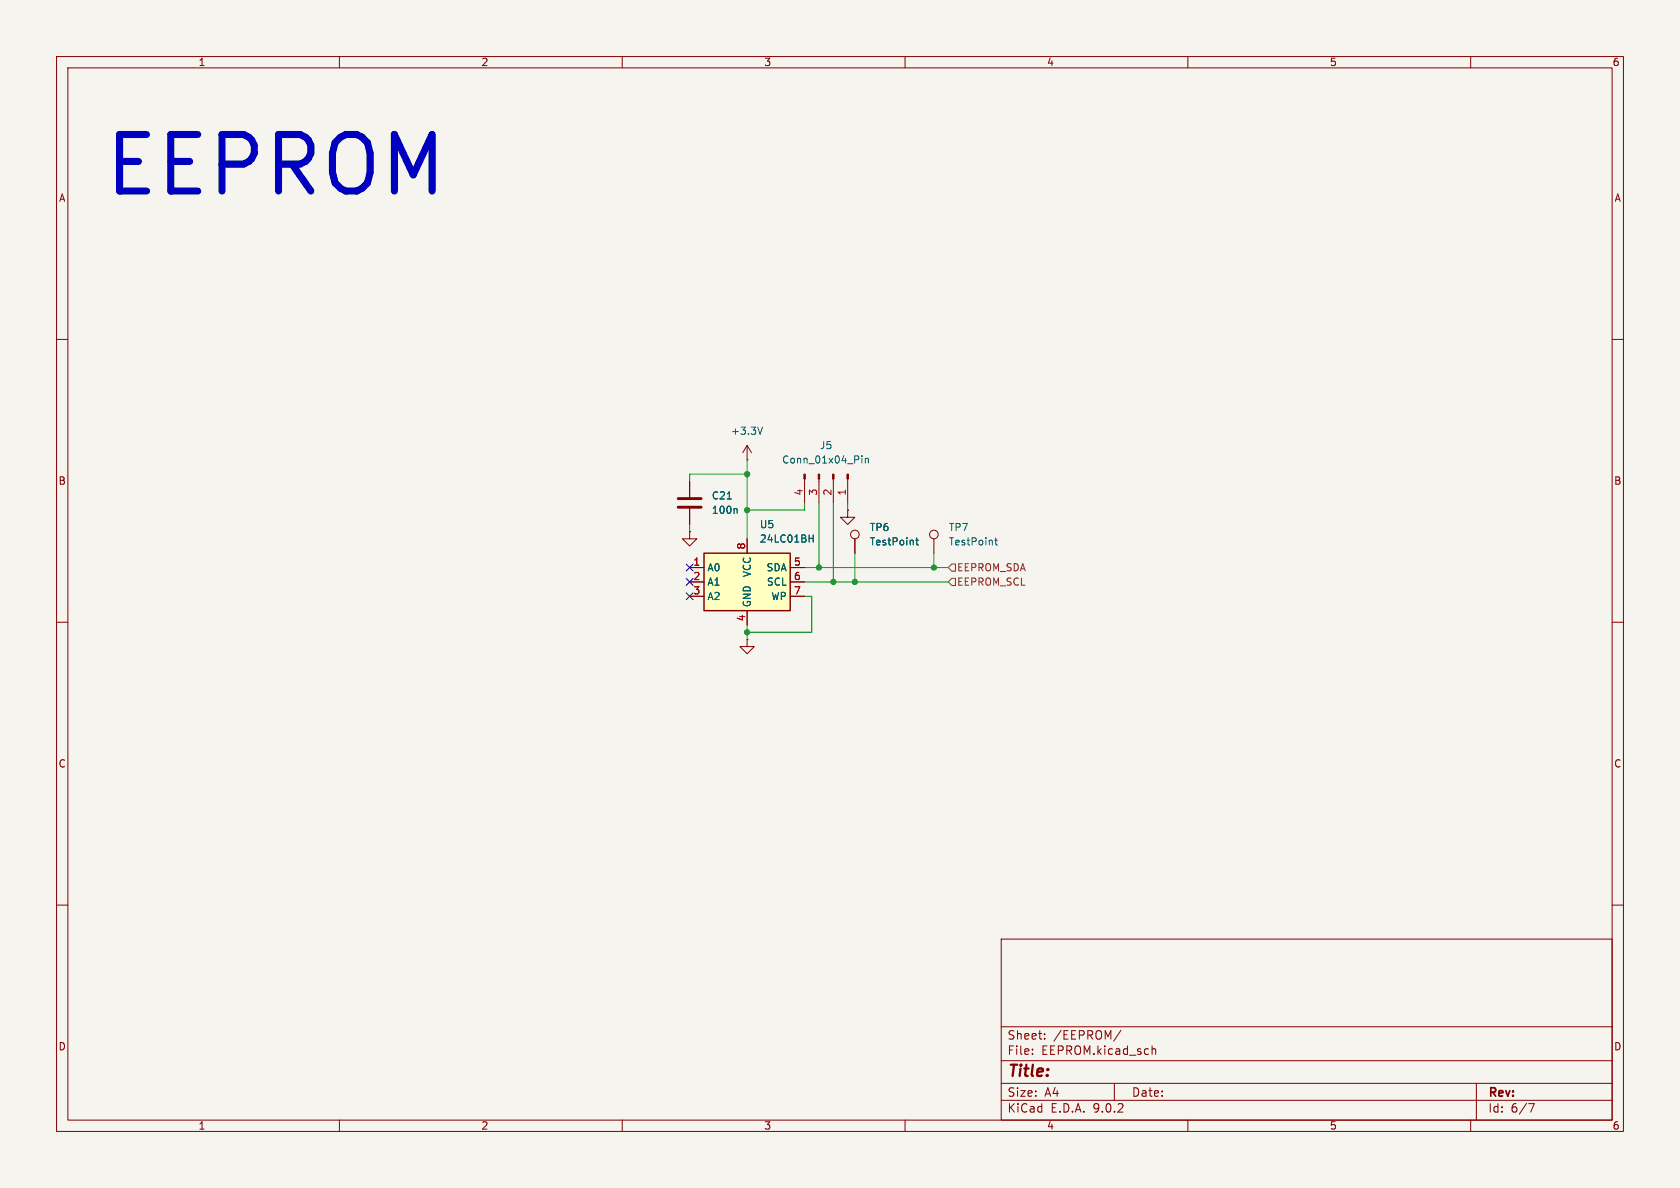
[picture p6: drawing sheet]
<svg xmlns="http://www.w3.org/2000/svg" width="297mm" height="210mm" viewBox="0 0 297 210" stroke-linecap="round" stroke-linejoin="round" font-family="sans-serif">
<path d="M0 0h297v210h-297z" fill="#f5f4ef" stroke="#f5f4ef" stroke-width=".18"/>
<g fill="none" stroke="#840000" stroke-width=".18">
<path d="M10 10h277v190h-277zM12 12h273v186h-273zM60 10v2M110 10v2M160 10v2M210 10v2M260 10v2M10 60h2M285 60h2M10 110h2M285 110h2M10 160h2"/>
<path d="M177 166h108v32h-108zM285 160h2M60 198v2M110 198v2M160 198v2M177 194.5h108M177 191.5h108M177 187.5h108M177 181.5h108M182.5 186.3v.1M182.5 185.5v.1M184.7 183.6v.1"/>
<path d="M184.7 182.8v.1M197 191.5v3M198.2 182.1l-1.3 2M203.7 184.9v1.5M203.7 185.5l.2-.1 .3 .1 .1 .9M210 198v2M260 198v2M261 191.5v6.5M270.2 195.1h1l-.6 1.5"/>
</g>
<path d="M124.5 97.8h15.2v10.2h-15.2z" fill="#ffffc2"/>
<path d="M124.5 97.8h15.2v10.2h-15.2z" fill="none" stroke="#840000" stroke-width=".25"/>
<g fill="none" stroke="#840000" stroke-width=".18">
<path d="M132.1 78.7v2.6M132.1 78.7l-.8 1.3M132.1 78.7l.7 1.3M121.9 94v1.3h1.3l-1.3 1.2-1.3-1.2h1.3M121.9 94h.1M121.9 85.1v2.8M121.9 89.9v2.8M132.1 81.3h.1M132.1 95.3v2.5M142.2 84.7v4.2M144.8 84.7v4.2M147.3 84.7v4.2"/>
<path d="M149.9 90.2v1.2h1.2l-1.2 1.3-1.3-1.3h1.3M149.9 90.2h.1M149.9 84.7v4.2M151.1 95.3v2.5M165.1 95.3v2.5M121.9 100.3h2.6M121.9 102.9h2.6M121.9 105.4h2.6M132.1 113v1.3h1.2l-1.2 1.3-1.3-1.3h1.3M132.1 113h.1M132.1 108v2.5M139.7 100.3h2.5"/>
<path d="M139.7 102.9h2.5M139.7 105.4h2.5"/>
<circle cx="151.1" cy="94.5" r=".76"/>
<circle cx="165.1" cy="94.5" r=".76"/>
</g>
<g fill="none" stroke="#006464" stroke-width=".18">
<path d="M134.8 75.5l-.4 1.3M128.6 88.2h.7M130.1 89.9l.2 .2v.6M143 95.2h.8M143.8 94.6v1.2M152.4 80.6v.1M152.4 81v.9M153 81v.9M153 81.1l.2-.1 .3 .1v.8M161.9 95.5h.5M162.1 95.1v1.1l.3 .1M175.9 95.5h.4"/>
<path d="M176 95.1v1.1l.3 .1"/>
</g>
<g fill="#840000" stroke="#840000" stroke-width=".18">
<path d="M149.7 83.8h.3v.9h-.3z"/>
<path d="M147.2 83.8h.2v.9h-.2z"/>
<path d="M144.7 83.8h.2v.9h-.2z"/>
<path d="M142.1 83.8h.3v.9h-.3z"/>
</g>
<path d="M119.9 88.1h4.1M119.9 89.7h4.1" fill="none" stroke="#840000" stroke-width=".51"/>
<path d="M168.3 99.7h.6v1.3h-.6l-.7-.7zM168.3 102.2h.6v1.3h-.6l-.7-.6z" fill="none" stroke="#725600" stroke-width=".18"/>
<g fill="none" stroke="#009600" stroke-width=".18">
<path d="M121.9 92.7v1.3M132.1 81.3v14M132.1 83.8h-10.2v1.3M142.2 88.9v1.3h-10.1M144.8 88.9v11.4M147.3 88.9v14M149.9 88.9v1.3M151.1 97.8v5.1M165.1 97.8v2.5M132.1 110.5v2.5M142.2 100.3h25.4M142.2 102.9h25.4"/>
<path d="M142.2 105.4h1.3v6.4h-11.4"/>
</g>
<path d="M121.3 99.7l1.2 1.2M122.5 99.7l-1.2 1.2M121.3 104.8l1.2 1.2M121.3 102.3l1.2 1.2M122.5 104.8l-1.2 1.2M122.5 102.3l-1.2 1.2" fill="none" stroke="#000084" stroke-width=".18"/>
<g fill="#009600" stroke="#009600" stroke-width=".18">
<circle cx="132.1" cy="90.2" r=".46"/>
<circle cx="144.8" cy="100.3" r=".46"/>
<circle cx="151.1" cy="102.9" r=".46"/>
<circle cx="147.3" cy="102.9" r=".46"/>
<circle cx="132.1" cy="83.8" r=".46"/>
<circle cx="132.1" cy="111.8" r=".46"/>
<circle cx="165.1" cy="100.3" r=".46"/>
</g>
<text font-size="13.9" fill="#0000c2" x="17.9" y="36.1">EEPROM</text>
<text font-size="2.8" fill="#840000" x="178" y="190.9">Title:</text>
<g font-size="2.1" fill="#840000">
<text x="178" y="184">Sheet:</text>
<text x="186.2" y="184">/EEPROM/</text>
<text x="178" y="186.7">File:</text>
<text x="184.1" y="186.7">EEPROM.kicad_sch</text>
<text x="178" y="196.9">KiCad</text>
<text x="178" y="194.1">Size:</text>
<text x="184.7" y="194.1">A4</text>
<text x="185.7" y="196.9">E.D.A.</text>
<text x="193.3" y="196.9">9.0.2</text>
<text x="200" y="194.1">Date:</text>
<text x="263" y="194.3">Rev:</text>
<text x="263" y="196.9">Id:</text>
<text x="267.1" y="196.9">6/7</text>
</g>
<g font-size="1.8" fill="#840000">
<text x="35" y="11.9">1</text>
<text x="85" y="11.9">2</text>
<text x="135" y="11.9">3</text>
<text x="185" y="11.9">4</text>
<text x="235" y="11.9">5</text>
<text x="285" y="11.9">6</text>
<text x="10.3" y="35.9">A</text>
<text x="285.3" y="35.9">A</text>
<text x="10.3" y="85.9">B</text>
<text x="285.3" y="85.9">B</text>
<text x="10.3" y="135.9">C</text>
<text x="285.3" y="135.9">C</text>
<text x="10.3" y="185.9">D</text>
<text x="285.3" y="185.9">D</text>
<text x="35" y="199.9">1</text>
<text x="85" y="199.9">2</text>
<text x="135" y="199.9">3</text>
<text x="185" y="199.9">4</text>
<text x="235" y="199.9">5</text>
<text x="285" y="199.9">6</text>
</g>
<g font-size="1.8" fill="#006464">
<text x="129.1" y="77.1">+3.3V</text>
<text x="138.2" y="82.1">Conn_01x04_Pin</text>
<text x="144.9" y="79.6">J5</text>
<text x="125.7" y="88.5">C21</text>
<text x="125.7" y="91">100n</text>
<text x="134.2" y="93.6">U5</text>
<text x="153.7" y="94.1">TP6</text>
<text x="167.6" y="94.1">TP7</text>
<text x="125" y="101.2">A0</text>
<text x="134.2" y="96.1">24LC01BH</text>
<text x="135.4" y="101.2">SDA</text>
<text x="153.7" y="96.6">TestPoint</text>
<text x="167.6" y="96.6">TestPoint</text>
<text x="125" y="103.7">A1</text>
<text x="125" y="106.3">A2</text>
<text x="132.9" y="107.4" transform="rotate(-90 132.9 107.4)">GND</text>
<text x="132.9" y="102.1" transform="rotate(-90 132.9 102.1)">VCC</text>
<text x="135.5" y="103.7">SCL</text>
<text x="136.3" y="106.3">WP</text>
</g>
<g font-size="1.8" fill="#a90000">
<text x="142" y="87.7" transform="rotate(-90 142 87.7)">4</text>
<text x="144.5" y="87.7" transform="rotate(-90 144.5 87.7)">3</text>
<text x="147.1" y="87.7" transform="rotate(-90 147.1 87.7)">2</text>
<text x="149.6" y="87.7" transform="rotate(-90 149.6 87.7)">1</text>
<text x="122.5" y="100.1">1</text>
<text x="131.8" y="97.2" transform="rotate(-90 131.8 97.2)">8</text>
<text x="140.3" y="100.1">5</text>
<text x="122.5" y="102.6">2</text>
<text x="122.5" y="105.2">3</text>
<text x="140.3" y="102.6">6</text>
<text x="140.3" y="105.2">7</text>
<text x="131.8" y="109.9" transform="rotate(-90 131.8 109.9)">4</text>
</g>
<g font-size="1.8" fill="#725600">
<text x="169.1" y="101.2">EEPROM_SDA</text>
<text x="169.1" y="103.7">EEPROM_SCL</text>
</g>
</svg>
